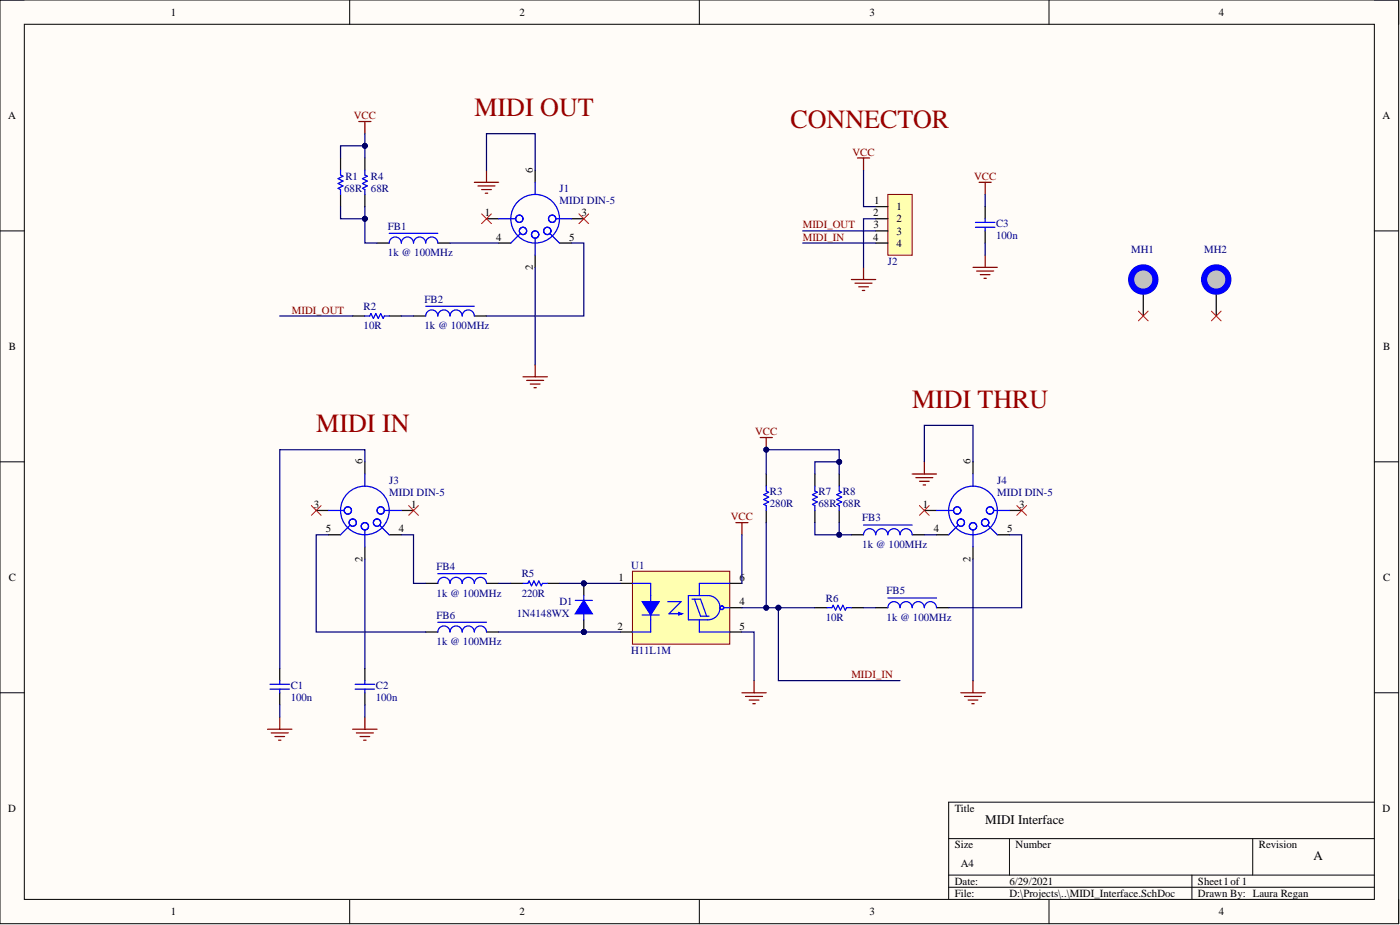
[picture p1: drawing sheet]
# Altium project MIDI_Interface.PrjPcb
1 sheet, 25 parts. Net scope: global (net labels, ports and power ports of the same name join across sheets).
Board file: MIDI_Interface.PcbDoc

## Sheet MIDI_Interface.SchDoc: MIDI Interface
size A4; DrawnBy: Laura Regan; Revision: A; SheetNumber: 1; SheetTotal: 1

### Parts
C1  100n  [C0603]
C2  100n  [C0603]
C3  100n  [C0603]
D1  1N4148WX  [SOD323]
FB1  1k @ 100MHz  [FB0603]
FB2  1k @ 100MHz  [FB0603]
FB3  1k @ 100MHz  [FB0603]
FB4  1k @ 100MHz  [FB0603]
FB5  1k @ 100MHz  [FB0603]
FB6  1k @ 100MHz  [FB0603]
J1  MIDI DIN-5  [5 PIN MIDI]
J2  HDR 1x4  [HDR M 1x4 2.54MM]  (value not drawn)
J3  MIDI DIN-5  [5 PIN MIDI]
J4  MIDI DIN-5  [5 PIN MIDI]
MH1  MH_7.4MMNC_3.2MMD  [MH_7.4MMD_3.2MMD_NON_COPPER_NPTH]  (value not drawn)  (no BOM)
MH2  MH_7.4MMNC_3.2MMD  [MH_7.4MMD_3.2MMD_NON_COPPER_NPTH]  (value not drawn)  (no BOM)
R1  68R  [R0805]
R2  10R  [R0805]
R3  280R  [R0805]
R4  68R  [R0805]
R5  220R  [R0805]
R6  10R  [R0805]
R7  68R  [R0805]
R8  68R  [R0805]
U1  H11L1M  [H11L1M]

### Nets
GND: C1.1 C2.1 C3.1 J1.2 J1.6 J2.2 J4.2 J4.6 U1.5(GND)
VCC: C3.2 J2.1 R1.2 R3.2 R4.2 R7.2 R8.2 U1.6(VCC)
MIDI_IN: J2.4 R3.1 R6.1 U1.4(Vo)
MIDI_OUT: J2.3 R2.1
NetC1_2: C1.2 J3.6
NetC2_2: C2.2 J3.2
NetD1_1: D1.1 FB6.2 U1.2(K)
NetD1_2: D1.2 R5.2 U1.1(A)
NetFB1_1: FB1.1 R1.1 R4.1
NetFB1_2: FB1.2 J1.4
NetFB2_1: FB2.1 R2.2
NetFB2_2: FB2.2 J1.5
NetFB3_1: FB3.1 R7.1 R8.1
NetFB3_2: FB3.2 J4.4
NetFB4_1: FB4.1 J3.4
NetFB4_2: FB4.2 R5.1
NetFB5_1: FB5.1 R6.2
NetFB5_2: FB5.2 J4.5
NetFB6_1: FB6.1 J3.5

Not connected (* = marked no-connect by the designer): J1 1* 3*; J3 1* 3*; J4 1* 3*; MH1 1*; MH2 1*

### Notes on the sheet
- MIDI OUT
- CONNECTOR
- (near J3) MIDI IN
- MIDI THRU
